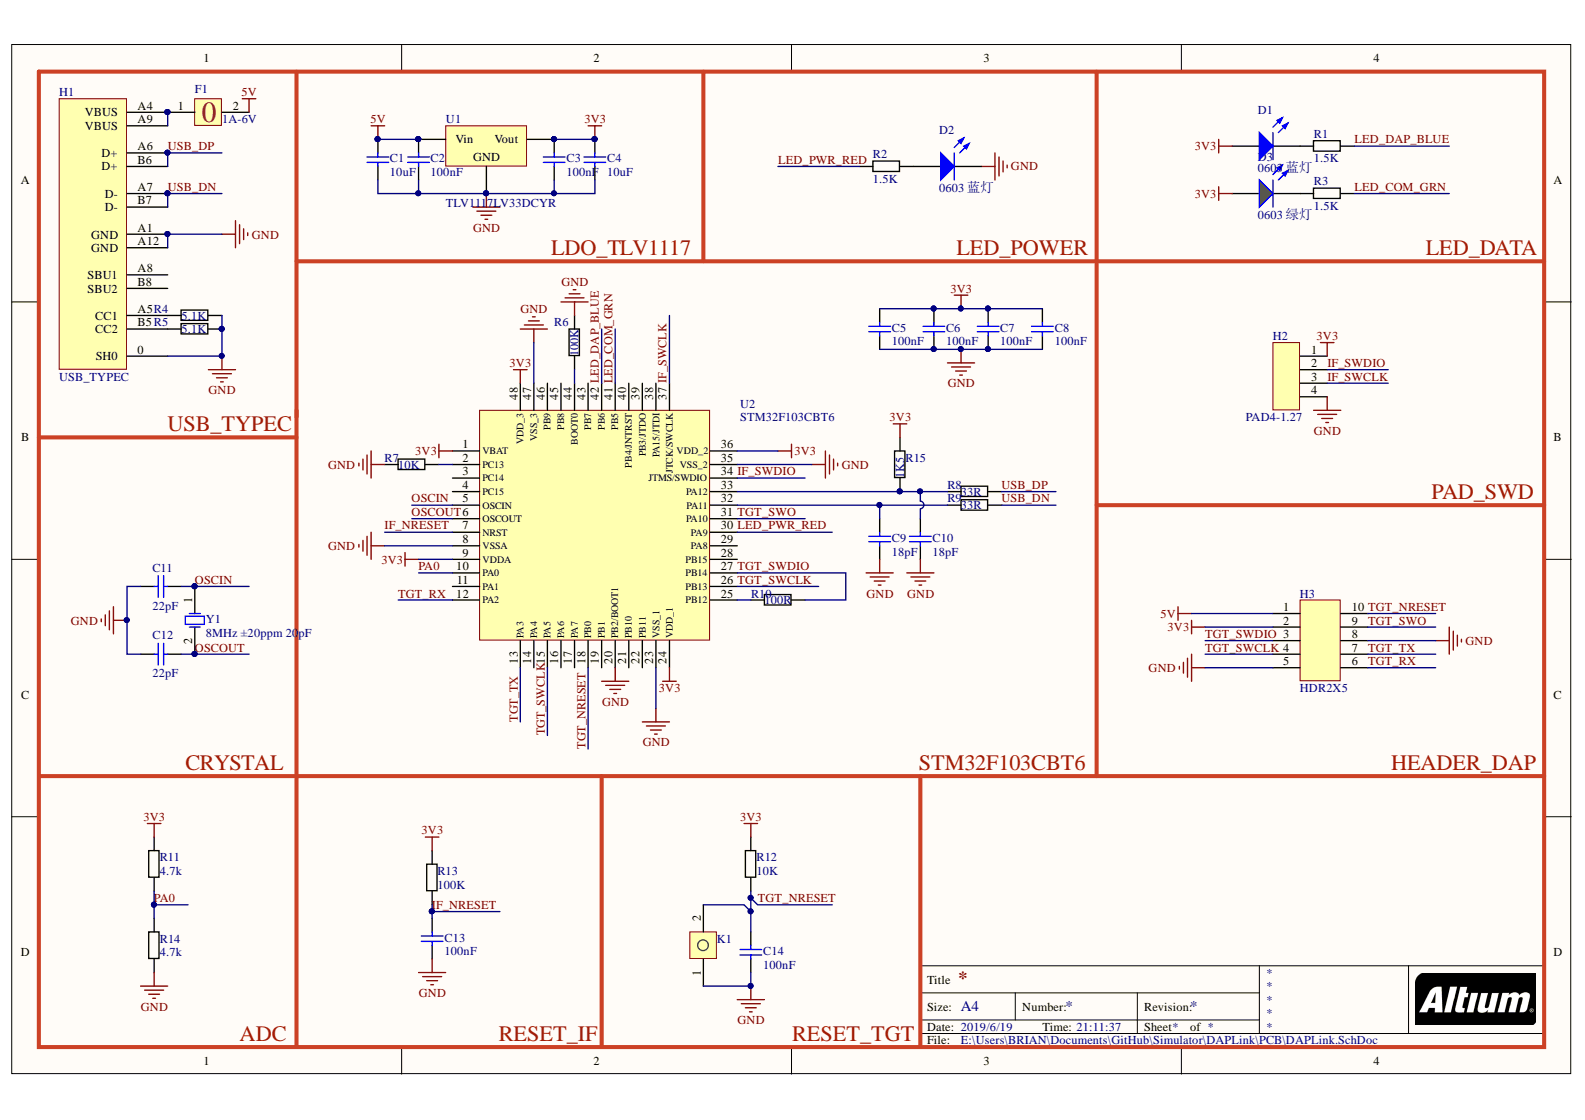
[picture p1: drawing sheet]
# Altium project DAPLink.PrjPCB
1 sheet, 40 parts. Net scope: global (net labels, ports and power ports of the same name join across sheets).
Board file: DAPLink.PcbDoc

## Sheet DAPLink.SchDoc
size A4

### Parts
C1  10uF  [0603_C]
C2  100nF  [0603_C]
C3  100nF  [0603_C]
C4  10uF  [0603_C]
C5  100nF  [0603_C]
C6  100nF  [0603_C]
C7  100nF  [0603_C]
C8  100nF  [0603_C]
C9  18pF  [0603_C]
C10  18pF  [0603_C]
C11  22pF  [0603_C]
C12  22pF  [0603_C]
C13  100nF  [0603_C]
C14  100nF  [0603_C]
D1  0603 蓝灯  [0603_LED_BLUE]
D2  0603 蓝灯  [0603_LED_BLUE]
D3  0603 绿灯  [0603_LED_GREEN]
F1  1A-6V  [0805_FUSE]
H1  USB_TYPEC  [USB_TYPEC]
H2  PAD4-1.27  [HDR4-1.27]
H3  HDR2X5  [HDR2X5_2.54_180H]
K1  BUTTON_MINI  [BUTTON_MINI]  (value not drawn)
R1  1.5K  [0603_R]
R2  1.5K  [0603_R]
R3  1.5K  [0603_R]
R4  5.1K  [0603_R]
R5  5.1K  [0603_R]
R6  100K  [0603_R]
R7  10K  [0603_R]
R8  33R  [0603_R]
R9  33R  [0603_R]
R10  100R  [0603_R]
R11  4.7k  [0603_R]
R12  10K  [0603_R]
R13  100K  [0603_R]
R14  4.7k  [0603_R]
R15  1K5  [0603_R]
U1  TLV1117LV33DCYR  [SOT-223]
U2  STM32F103CBT6  [LQFP-48_7x7x05P]
Y1  8MHz ±20ppm 20pF  [SMD-5032_2P]

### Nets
3V3: C3.2 C4.2 C5.2 C6.2 C7.2 C8.2 D1.A D3.A H2.1 H3.2 R11.2 R12.2 R13.2 R15.2 U1.2(Vout) U2.1(VBAT) U2.9(VDDA) U2.24(VDD_1) U2.36(VDD_2) U2.48(VDD_3)
5V: C1.2 C2.2 F1.2 H3.1 U1.3(Vin)
GND: C1.1 C2.1 C3.1 C4.1 C5.1 C6.1 C7.1 C8.1 C9.1 C10.1 C11.1 C12.1 C13.1 C14.1 D2.K H1.0(SH0) H1.A1(GND) H1.A12(GND) H2.4 H3.5 H3.8 K1.1 R4.2 R5.2 R6.2 R7.1 R14.1 U1.1(GND) U2.8(VSSA) U2.20(PB2/BOOT1) U2.23(VSS_1) U2.35(VSS_2) U2.47(VSS_3)
IF_NRESET: C13.2 R13.1 U2.7(NRST)
IF_SWCLK: H2.3 U2.37(JTCK/SWCLK)
IF_SWDIO: H2.2 U2.34(JTMS/SWDIO)
LED_COM_GRN: R3.2 U2.41(PB5)
LED_DAP_BLUE: R1.2 U2.42(PB6)
LED_PWR_RED: R2.1 U2.30(PA9)
OSCIN: C11.2 U2.5(OSCIN) Y1.1(OSC1)
OSCOUT: C12.2 U2.6(OSCOUT) Y1.2(OSC2)
PA0: R11.1 R14.2 U2.10(PA0)
TGT_NRESET: C14.2 H3.10 K1.2 R12.1 U2.18(PB0)
TGT_RX: H3.6 U2.12(PA2)
TGT_SWCLK: H3.4 U2.15(PA5) U2.26(PB13)
TGT_SWDIO: H3.3 R10.2 U2.27(PB14)
TGT_SWO: H3.9 U2.31(PA10)
TGT_TX: H3.7 U2.13(PA3)
USB_DN: H1.A7(D-) H1.B7(D-) R9.2
USB_DP: H1.A6(D+) H1.B6(D+) R8.2
NetC9_2: C9.2 R9.1 U2.32(PA11)
NetC10_2: C10.2 R8.1 R15.1 U2.33(PA12)
NetD1_K: D1.K R1.1
NetD2_A: D2.A R2.2
NetD3_K: D3.K R3.1
NetF1_1: F1.1 H1.A4(VBUS) H1.A9(VBUS)
NetH1_A5: H1.A5(CC1) R4.1
NetH1_B5: H1.B5(CC2) R5.1
NetR6_1: R6.1 U2.44(BOOT0)
NetR7_2: R7.2 U2.2(PC13)
NetR10_1: R10.1 U2.25(PB12)

Not connected (* = marked no-connect by the designer): H1 A8(SBU1) B8(SBU2); U2 3(PC14) 4(PC15) 11(PA1) 14(PA4) 16(PA6) 17(PA7) 19(PB1) 21(PB10) 22(PB11) 28(PB15) 29(PA8) 38(PA15/JTDI) 39(PB3/JTDO) 40(PB4/JNTRST) 43(PB7) 45(PB8) 46(PB9)

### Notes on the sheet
- LDO_TLV1117
- LED_POWER
- LED_DATA
- USB_TYPEC
- PAD_SWD
- CRYSTAL
- STM32F103CBT6
- HEADER_DAP
- ADC
- RESET_IF
- RESET_TGT
